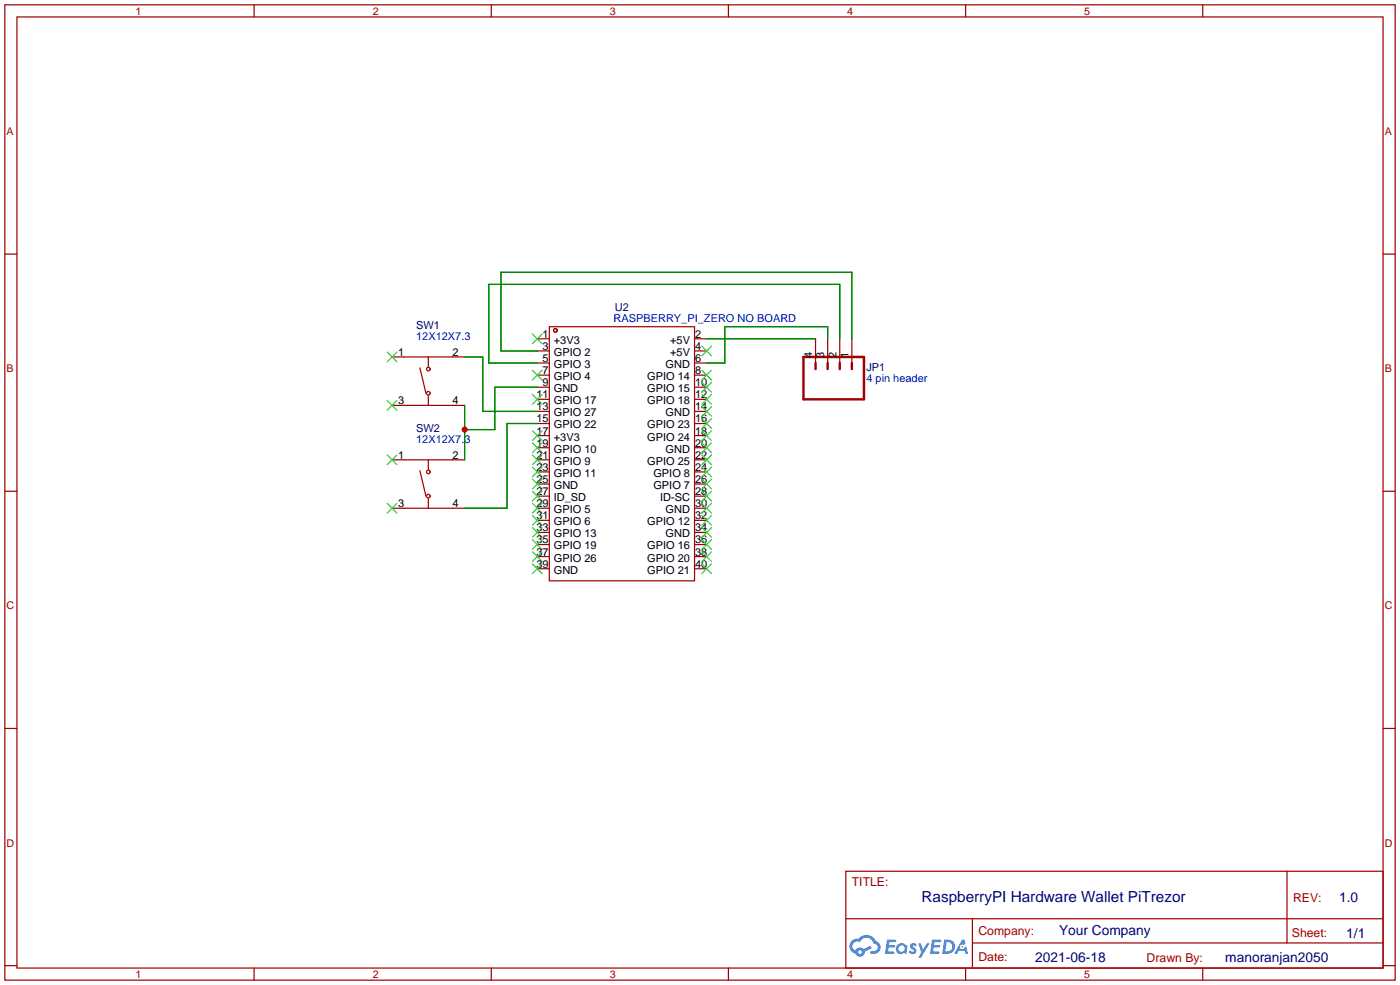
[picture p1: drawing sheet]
<svg xmlns="http://www.w3.org/2000/svg" width="294mm" height="207mm" viewBox="0 0 294 207" stroke-linecap="round" stroke-linejoin="round" font-family="sans-serif">
<g fill="none" stroke="#a10000" stroke-width=".25">
<path d="M1 1h291.9v204.7h-291.9zM3.6 3.6h286.7v199.6h-286.7zM53.3 1v2.6M103.1 1v2.6M152.9 1v2.6M202.7 1v2.6M252.5 1v2.6M1 53.3h2.6M290.3 53.3h2.6M1 103.1h2.6M290.3 103.1h2.6M1 152.9h2.6"/>
<path d="M290.3 152.9h2.6M177.5 182.9h112.8v20.3h-112.8zM177.6 192.8h112.6M204.1 197.9h86.1M204.1 192.8v10.2M270.2 182.9v15M1 202.7h2.6M53.3 203.2v2.5M103.1 203.2v2.5M152.9 203.2v2.5M202.7 203.2v2.5M252.5 203.2v2.5"/>
<path d="M290.3 202.7h2.6"/>
</g>
<g fill="#5487ff">
<path d="M191.2 198.1l.5-.1h.4l.4 .3-.3 .4a.34 .34 0 0 0-.3-.3 .34 .34 0 0 0-.3 .2v.1a.85 .85 0 0 1 .7 .6 .85 .85 0 0 1-.3 .9l-.7 .1-.6-.4 .4-.4 .5 .3 .2-.1v-.2a.88 .88 0 0 1-.6-1.4z"/>
<path d="M192.7 198h.6l.5 1.3 .7-1.3h.7l-1.9 3h-.6l.7-1.1z"/>
<path d="M186.2 197.2h1.7l.2 .2-.1 .3-1.3 .1-.1 .6h1.1l.2 .2-.2 .3h-1.2l-.1 .8h1.3l.1 .3-.1 .2h-1.9z"/>
<path d="M195.6 197.2h1.7l.3 .2-.1 .3-1.3 .1-.1 .6h1.1l.2 .2-.3 .3h-1.1l-.1 .8h1.2l.2 .3-.2 .2h-1.9z"/>
<path d="M202 197.2h.4l.3 .9-.4 .3a.5 .5 0 0 0-.8 .2 .5 .5 0 0 0 .3 .7 .5 .5 0 0 0 .7-.5l.3-.2 .4 1.6h-.5l-.2-.6h-1.2l-.4 .6h-.6z"/>
<path d="M198.2 197.2l-.4 3h.9a1.52 1.52 0 0 0 1.8-1.5 1.52 1.52 0 0 0-1.8-1.5zM198.7 197.8a1 1 0 0 1 1.2 1 1 1 0 0 1-1.3 .9h-.2z"/>
<path d="M188.3 198.4a1.11 1.11 0 0 0 0 1.5 1.11 1.11 0 0 0 1.5 .1l.5 .2 .2-1.6-.4-.2a1.07 1.07 0 0 0-1.8 0zM188.5 199.1a.7 .7 0 0 1 1.4 0 .7 .7 0 0 1-1.4 0z"/>
<path d="M178.8 197.5a1.57 1.57 0 0 0 .7 2.7 1.04 1.04 0 0 0 1.2 .6 1.04 1.04 0 0 0 .8-1l1.5-.8-.3-.5-1.4 .7a1.06 1.06 0 0 0-1.8 .3 1 1 0 0 1-.4-1.4 1 1 0 0 1 1.4-.3 1.53 1.53 0 0 1 1.6-.9 1.53 1.53 0 0 1 1.3 1.2 .82 .82 0 0 1 .8 1 .82 .82 0 0 1-1.2 .5 .31 .31 0 0 0-.4 .3 .31 .31 0 0 0 .3 .3 1.43 1.43 0 0 0 1.9-.9 1.43 1.43 0 0 0-.9-1.8 2.26 2.26 0 0 0-3.8-.5l-.8 .2zM180.1 199.9a.4 .4 0 0 1 .8 0 .4 .4 0 0 1-.8 0z"/>
<circle cx="202" cy="198.7" r=".19"/>
</g>
<g fill="none" stroke="#a10000" stroke-width=".25">
<path d="M82.3 74.9h15.2M88.1 77.2l1.3 5.4M89.9 74.9v2.1M112.8 71.1h2.5M112.8 73.7h2.5M112.8 76.2h2.5M112.8 78.7h2.5M115.3 68.6h30.5v53.3h-30.5zM145.8 71.1h2.5M145.8 73.7h2.5M145.8 76.2h2.5M145.8 78.7h2.5"/>
<path d="M171.2 71.1v5.1M173.7 71.1v5.1M176.3 71.1v5.1M178.8 71.1v5.1M82.3 96.5h15.2M82.3 85.1h15.2M88.1 98.8l1.3 5.3M89.9 83.1v2M89.9 96.5v2.1M112.8 81.3h2.5M112.8 83.8h2.5M112.8 86.4h2.5"/>
<path d="M112.8 88.9h2.5M112.8 91.4h2.5M112.8 94h2.5M112.8 96.5h2.5M112.8 99.1h2.5M145.8 81.3h2.5M145.8 83.8h2.5M145.8 86.4h2.5M145.8 88.9h2.5M145.8 91.4h2.5M145.8 94h2.5M145.8 96.5h2.5"/>
<path d="M145.8 99.1h2.5M82.3 106.7h15.2M89.9 104.6v2.1M112.8 101.6h2.5M112.8 104.1h2.5M112.8 106.7h2.5M112.8 109.2h2.5M112.8 111.8h2.5M112.8 114.3h2.5M112.8 116.8h2.5M112.8 119.4h2.5M145.8 101.6h2.5"/>
<path d="M145.8 104.1h2.5M145.8 106.7h2.5M145.8 109.2h2.5M145.8 111.8h2.5M145.8 114.3h2.5M145.8 116.8h2.5M145.8 119.4h2.5"/>
<circle cx="89.9" cy="77.5" r=".38"/>
<circle cx="116.6" cy="69.3" r=".38"/>
<circle cx="89.9" cy="82.6" r=".38"/>
<circle cx="89.9" cy="99.1" r=".38"/>
<circle cx="89.9" cy="104.1" r=".38"/>
</g>
<g fill="none" stroke="#3c3" stroke-width=".25">
<path d="M81.3 73.9l2 2M83.3 73.9l-2 2M111.8 70.1l2 2M111.8 77.7l2 2.1M113.8 70.1l-2 2M113.8 77.7l-2 2.1M147.3 77.7l2.1 2.1M147.3 72.6l2.1 2.1M149.4 72.6l-2.1 2.1M149.4 77.7l-2.1 2.1M81.3 84.1l2 2M81.3 95.5l2 2"/>
<path d="M83.3 84.1l-2 2M83.3 95.5l-2 2M111.8 82.8l2 2M111.8 90.4l2 2.1M111.8 93l2 2M111.8 95.5l2 2M111.8 98l2 2.1M113.8 82.8l-2 2M113.8 90.4l-2 2.1M113.8 93l-2 2M113.8 95.5l-2 2M113.8 98l-2 2.1"/>
<path d="M147.3 98l2.1 2.1M147.3 95.5l2.1 2M147.3 93l2.1 2M147.3 90.4l2.1 2.1M147.3 87.9l2.1 2M147.3 85.3l2.1 2.1M147.3 82.8l2.1 2M147.3 80.3l2.1 2M149.4 80.3l-2.1 2M149.4 82.8l-2.1 2M149.4 98l-2.1 2.1M149.4 95.5l-2.1 2"/>
<path d="M149.4 93l-2.1 2M149.4 90.4l-2.1 2.1M149.4 87.9l-2.1 2M149.4 85.3l-2.1 2.1M81.3 105.7l2 2M83.3 105.7l-2 2M111.8 100.6l2 2M111.8 103.1l2 2.1M111.8 105.7l2 2M111.8 108.2l2 2M111.8 110.7l2 2.1M111.8 113.3l2 2"/>
<path d="M111.8 115.8l2 2.1M111.8 118.4l2 2M113.8 100.6l-2 2M113.8 103.1l-2 2.1M113.8 105.7l-2 2M113.8 108.2l-2 2M113.8 110.7l-2 2.1M113.8 113.3l-2 2M113.8 115.8l-2 2.1M113.8 118.4l-2 2M147.3 118.4l2.1 2M147.3 115.8l2.1 2.1"/>
<path d="M147.3 113.3l2.1 2M147.3 110.7l2.1 2.1M147.3 108.2l2.1 2M147.3 105.7l2.1 2M147.3 103.1l2.1 2.1M147.3 100.6l2.1 2M149.4 118.4l-2.1 2M149.4 115.8l-2.1 2.1M149.4 113.3l-2.1 2M149.4 110.7l-2.1 2.1M149.4 108.2l-2.1 2M149.4 105.7l-2.1 2"/>
<path d="M149.4 103.1l-2.1 2.1M149.4 100.6l-2.1 2"/>
</g>
<path d="M168.7 74.9h12.7v8.9h-12.7zM171.2 76.2v1.3M173.7 76.2v1.3M176.3 76.2v1.3M178.8 76.2v1.3" fill="none" stroke="#a10000" stroke-width=".51"/>
<path d="M97.5 74.9h3.8v11.5h11.5M148.3 71.1h22.9M173.7 71.1v-2.5h-21.6v7.6h-3.8M176.3 71.1v-11.4h-73.7v16.5h10.2M178.8 71.1v-13.9h-73.6v16.5h7.6M97.5 85.1v11.4M112.8 81.3h-8.9v8.9h-6.4M112.8 88.9h-6.4v17.8h-8.9" fill="none" stroke="#008700" stroke-width=".25"/>
<circle cx="97.5" cy="90.2" r=".63" fill="#c00"/>
<text font-size="3.2" fill="#000080" x="193.5" y="189.2">RaspberryPI Hardware Wallet PiTrezor</text>
<g font-size="2.9" fill="#000080">
<text x="281.1" y="189.4">1.0</text>
<text x="222.3" y="196.3">Your Company</text>
<text x="282.6" y="196.8">1/1</text>
<text x="217.3" y="201.9">2021-06-18</text>
<text x="257.2" y="201.9">manoranjan2050</text>
</g>
<g font-size="2.6" fill="#a00000">
<text x="178.8" y="186.1">TITLE:</text>
<text x="271.4" y="189.4">REV:</text>
<text x="205.4" y="196.3">Company:</text>
<text x="271.2" y="196.7">Sheet:</text>
<text x="205.4" y="201.8">Date:</text>
<text x="240.7" y="201.9">Drawn By:</text>
</g>
<g font-size="2.3" fill="#000080">
<text x="129.1" y="65.2">U2</text>
<text x="87.3" y="69.1">SW1</text>
<text x="181.9" y="77.9">JP1</text>
<text x="87.3" y="90.7">SW2</text>
</g>
<g font-size="2.3" fill="#00f">
<text x="87.3" y="71.4">12X12X7.3</text>
<text x="128.8" y="67.6">RASPBERRY_PI_ZERO NO BOARD</text>
<text x="181.9" y="80.2">4 pin header</text>
<text x="87.3" y="93">12X12X7.3</text>
</g>
<g font-size="2.3">
<text x="113.9" y="70.9">1</text>
<text x="145.9" y="70.9">2</text>
<text x="83.6" y="74.7">1</text>
<text x="95" y="74.7">2</text>
<text x="113.9" y="73.4">3</text>
<text x="113.9" y="76">5</text>
<text x="116.3" y="72.2">+3V3</text>
<text x="116.3" y="74.7">GPIO 2</text>
<text x="116.3" y="77.2">GPIO 3</text>
<text x="139.7" y="77.2">GND</text>
<text x="140.7" y="74.7">+5V</text>
<text x="140.7" y="72.2">+5V</text>
<text x="145.9" y="76">6</text>
<text x="145.9" y="73.4">4</text>
<text x="170.5" y="75.2" transform="rotate(-90 170.5 75.2)">4</text>
<text x="173" y="75.2" transform="rotate(-90 173 75.2)">3</text>
<text x="175.6" y="75.2" transform="rotate(-90 175.6 75.2)">2</text>
<text x="178.1" y="75.2" transform="rotate(-90 178.1 75.2)">1</text>
<text x="112.6" y="83.6">11</text>
<text x="113.9" y="78.5">7</text>
<text x="113.9" y="81.1">9</text>
<text x="116.3" y="79.8">GPIO 4</text>
<text x="116.3" y="82.3">GND</text>
<text x="135.9" y="82.3">GPIO 15</text>
<text x="135.9" y="79.8">GPIO 14</text>
<text x="145.9" y="83.6">12</text>
<text x="145.9" y="81.1">10</text>
<text x="145.9" y="78.5">8</text>
<text x="83.6" y="84.9">3</text>
<text x="95" y="84.9">4</text>
<text x="112.6" y="86.1">13</text>
<text x="112.6" y="88.7">15</text>
<text x="116.3" y="84.9">GPIO 17</text>
<text x="116.3" y="87.4">GPIO 27</text>
<text x="116.3" y="89.9">GPIO 22</text>
<text x="135.9" y="89.9">GPIO 23</text>
<text x="135.9" y="84.9">GPIO 18</text>
<text x="139.7" y="87.4">GND</text>
<text x="145.9" y="88.7">16</text>
<text x="145.9" y="86.1">14</text>
<text x="112.6" y="91.2">17</text>
<text x="112.6" y="93.8">19</text>
<text x="116.3" y="92.5">+3V3</text>
<text x="116.3" y="95">GPIO 10</text>
<text x="135.9" y="92.5">GPIO 24</text>
<text x="139.7" y="95">GND</text>
<text x="145.9" y="93.8">20</text>
<text x="145.9" y="91.2">18</text>
<text x="83.6" y="96.3">1</text>
<text x="95" y="96.3">2</text>
<text x="112.6" y="96.3">21</text>
<text x="112.6" y="98.8">23</text>
<text x="112.6" y="101.4">25</text>
<text x="116.3" y="97.6">GPIO 9</text>
<text x="116.3" y="100.1">GPIO 11</text>
<text x="135.9" y="97.6">GPIO 25</text>
<text x="137.2" y="100.1">GPIO 8</text>
<text x="145.9" y="101.4">26</text>
<text x="145.9" y="98.8">24</text>
<text x="145.9" y="96.3">22</text>
<text x="83.6" y="106.5">3</text>
<text x="95" y="106.5">4</text>
<text x="112.6" y="103.9">27</text>
<text x="112.6" y="106.5">29</text>
<text x="116.3" y="102.6">GND</text>
<text x="116.3" y="105.2">ID_SD</text>
<text x="116.3" y="107.7">GPIO 5</text>
<text x="137.2" y="102.6">GPIO 7</text>
<text x="138.6" y="105.2">ID-SC</text>
<text x="139.7" y="107.7">GND</text>
<text x="145.9" y="106.5">30</text>
<text x="145.9" y="103.9">28</text>
<text x="112.6" y="109">31</text>
<text x="112.6" y="111.5">33</text>
<text x="116.3" y="110.3">GPIO 6</text>
<text x="116.3" y="112.8">GPIO 13</text>
<text x="135.9" y="110.3">GPIO 12</text>
<text x="139.7" y="112.8">GND</text>
<text x="145.9" y="111.5">34</text>
<text x="145.9" y="109">32</text>
<text x="112.6" y="114.1">35</text>
<text x="112.6" y="116.6">37</text>
<text x="112.6" y="119.2">39</text>
<text x="116.3" y="115.3">GPIO 19</text>
<text x="116.3" y="117.9">GPIO 26</text>
<text x="135.9" y="117.9">GPIO 20</text>
<text x="135.9" y="115.3">GPIO 16</text>
<text x="145.9" y="119.2">40</text>
<text x="145.9" y="116.6">38</text>
<text x="145.9" y="114.1">36</text>
<text x="116.3" y="120.4">GND</text>
<text x="135.9" y="120.4">GPIO 21</text>
</g>
<g font-size="2.2" fill="#a00000">
<text x="28.4" y="3.1">1</text>
<text x="78.2" y="3.1">2</text>
<text x="128" y="3.1">3</text>
<text x="177.8" y="3.1">4</text>
<text x="227.6" y="3.1">5</text>
<text x="1.4" y="28.3">A</text>
<text x="290.7" y="28.3">A</text>
<text x="1.4" y="78.1">B</text>
<text x="290.7" y="78.1">B</text>
<text x="1.4" y="127.9">C</text>
<text x="290.7" y="127.9">C</text>
<text x="1.4" y="177.7">D</text>
<text x="290.7" y="177.7">D</text>
<text x="28.4" y="205.3">1</text>
<text x="78.2" y="205.3">2</text>
<text x="128" y="205.3">3</text>
<text x="177.8" y="205.3">4</text>
<text x="227.6" y="205.3">5</text>
</g>
</svg>
